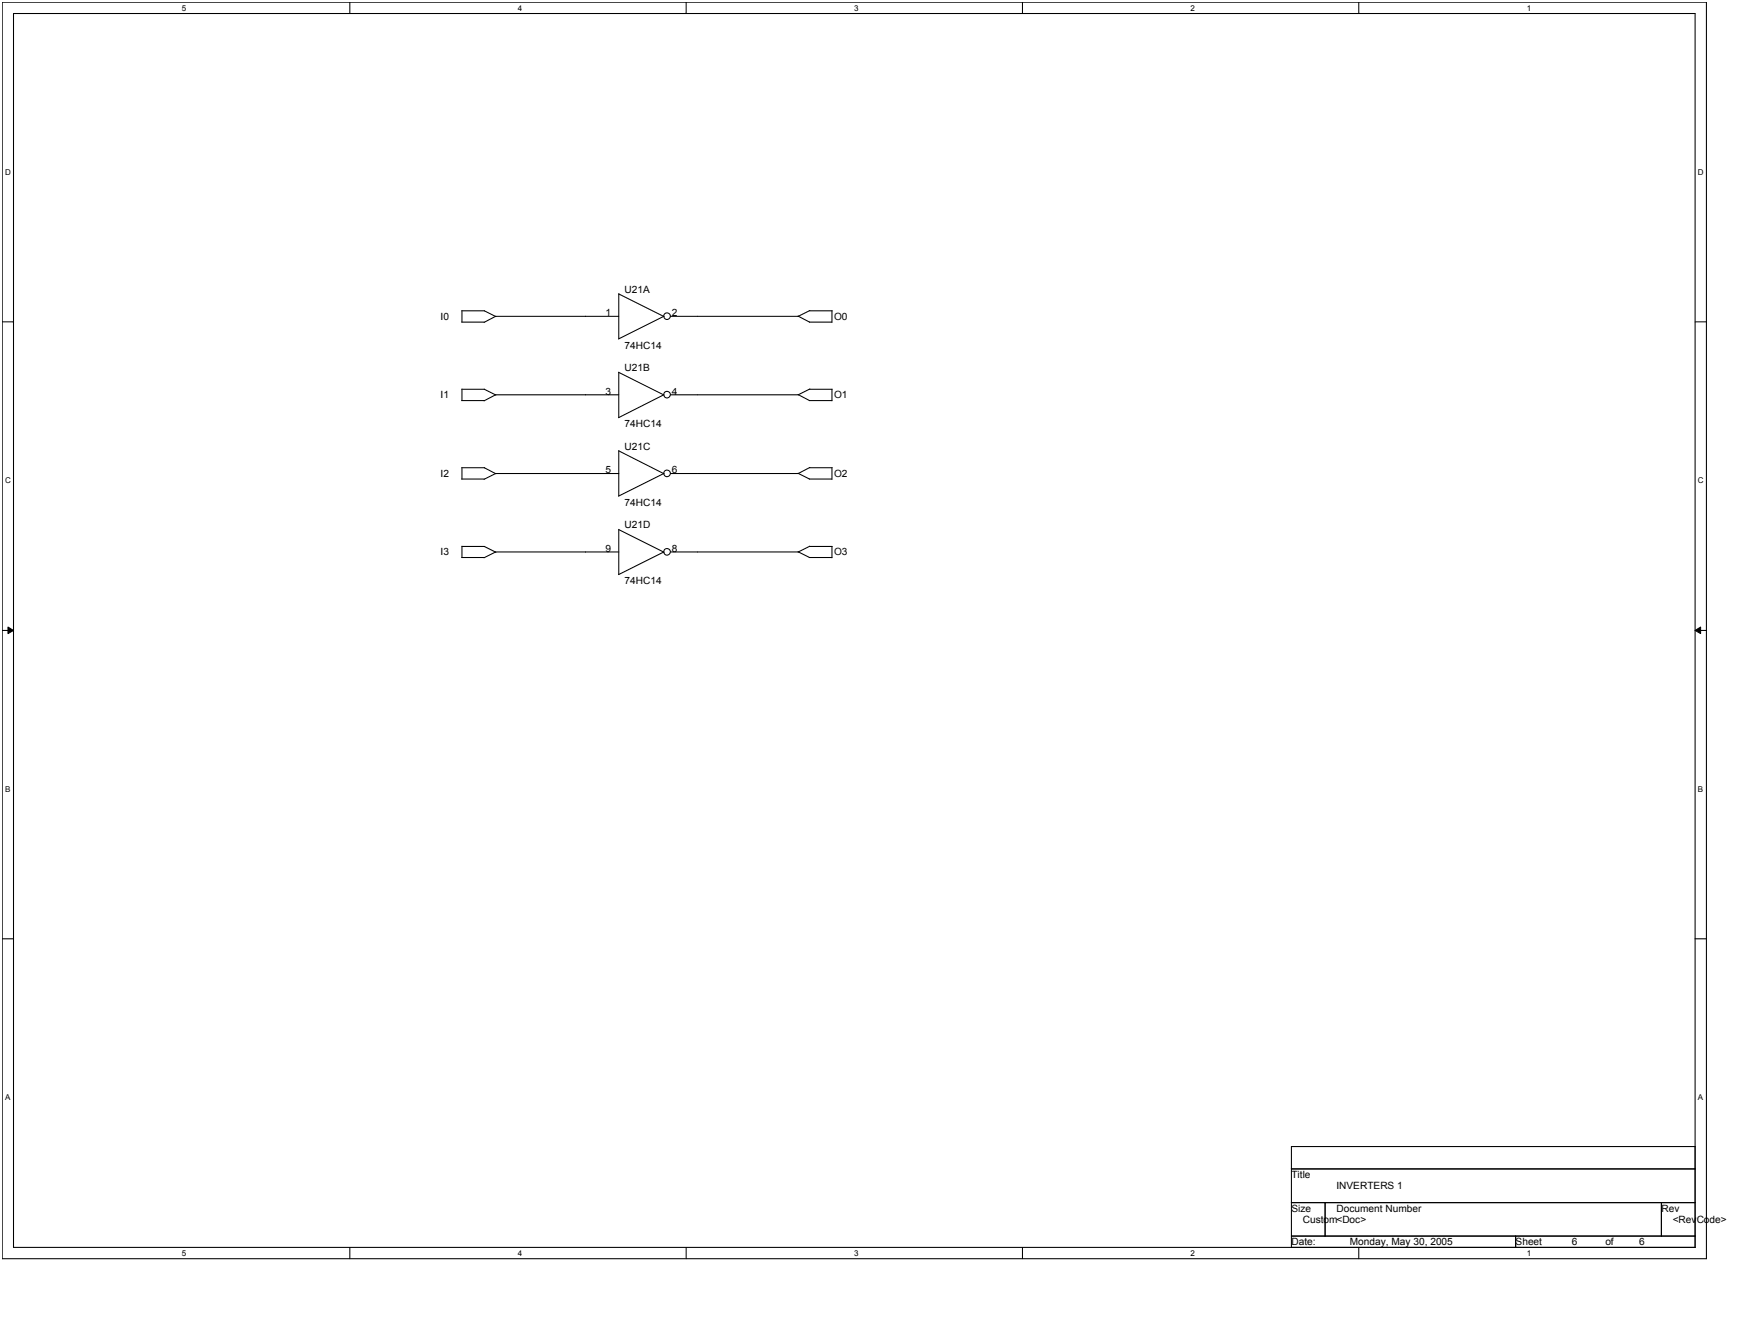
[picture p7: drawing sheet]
<svg xmlns="http://www.w3.org/2000/svg" width="279mm" height="216mm" viewBox="0 0 279 216" stroke-linecap="round" stroke-linejoin="round" font-family="sans-serif">
<path d="M.4 .4h274.1v202h-274.1zM2.2 2.2h270.5v198.3h-270.5z" fill="none" stroke="#000" stroke-width=".17"/>
<g fill="#fff">
<path d="M29.2 .6h.7v1.4h-.7z"/>
<path d="M29.2 200.7h.7v1.4h-.7z"/>
</g>
<path d="M56.3 .4v1.8M56.3 200.5v1.9" fill="none" stroke="#000" stroke-width=".17"/>
<g fill="#fff">
<path d="M83.3 .6h.7v1.4h-.7z"/>
<path d="M83.3 200.7h.7v1.4h-.7z"/>
</g>
<path d="M110.4 .4v1.8M110.4 200.5v1.9" fill="none" stroke="#000" stroke-width=".17"/>
<g fill="#fff">
<path d="M137.4 .6h.7v1.4h-.7z"/>
<path d="M137.4 200.7h.7v1.4h-.7z"/>
</g>
<path d="M164.5 .4v1.8M164.5 200.5v1.9" fill="none" stroke="#000" stroke-width=".17"/>
<g fill="#fff">
<path d="M191.5 .6h.7v1.4h-.7z"/>
<path d="M191.5 200.7h.7v1.4h-.7z"/>
</g>
<path d="M218.6 .4v1.8M218.6 200.5v1.9" fill="none" stroke="#000" stroke-width=".17"/>
<g fill="#fff">
<path d="M245.6 .6h.7v1.4h-.7z"/>
<path d="M245.6 200.7h.7v1.4h-.7z"/>
<path d="M.8 26.9h.9v1.4h-.9z"/>
<path d="M273.1 26.9h.9v1.4h-.9z"/>
<path d="M.8 76.5h.9v1.4h-.9z"/>
<path d="M273.1 76.5h.9v1.4h-.9z"/>
</g>
<path d="M.4 51.7h1.8M272.7 51.7h1.8" fill="none" stroke="#000" stroke-width=".17"/>
<g fill="#fff">
<path d="M.8 126.1h.8v1.4h-.8z"/>
<path d="M273.1 126.1h.8v1.4h-.8z"/>
</g>
<path d="M.4 101.4h1.8M272.7 101.4h1.8" fill="none" stroke="#000" stroke-width=".17"/>
<path d="M1.3 100.8l.9 .6-.9 .5zM272.7 101.4l.8-.6v1.1z" fill="#000"/>
<path d="M1.3 100.8l.9 .6-.9 .5zM272.7 101.4l.8-.6v1.1z" fill="none" stroke="#000" stroke-width=".16"/>
<g fill="#fff">
<path d="M.8 175.7h.8v1.4h-.8z"/>
<path d="M273.1 175.7h.8v1.4h-.8z"/>
</g>
<g fill="none" stroke="#000" stroke-width=".17">
<path d="M74.3 51.8h3.6M74.3 49.9v1.9M74.3 50h3.6M77.9 50l1.9 .9M99.5 59.9l7.3 3.6M99.5 47.2v7.3M99.5 59.8v7.3M99.5 47.3l7.3 3.6M99.5 50.9h-19.8l-1.8 .9M106.8 50.9l-7.3 3.6M107.9 50.9h20.5M128.4 50.8l1.8 1"/>
<path d="M130.2 51.8h3.6M130.2 50h3.7M130.3 49.9l-1.9 1M133.8 50v1.8M74.3 77h3.6M74.3 64.4h3.6M74.3 75.2h3.6M74.3 62.5v1.9M74.3 75.1v1.9M74.3 62.6h3.6M77.9 75.2l1.9 1M77.9 62.6l1.9 .9"/>
<path d="M99.5 72.4v7.3M99.5 63.5h-19.8l-1.8 .9M99.5 72.5l7.3 3.7M99.5 76.1h-19.8l-1.8 1M106.8 63.5l-7.3 3.6M106.8 76.1l-7.3 3.7M107.9 63.5h20.5M107.9 76.1h20.5M128.4 63.4l1.8 1M128.4 76.1l1.8 .9M130.2 77h3.6M130.2 64.4h3.6"/>
<path d="M130.2 75.2h3.7M130.2 62.6h3.7M130.3 62.5l-1.9 1M130.3 75.1l-1.9 1M133.8 62.6v1.8M133.8 75.2v1.9M74.3 89.6h3.6M74.3 87.8v1.8M74.3 87.8h3.6M77.9 87.8l1.9 1M99.5 85.1v7.2M99.5 85.1l7.3 3.7"/>
<path d="M99.5 88.7h-19.8l-1.8 1M106.8 88.7l-7.3 3.7M107.9 88.7h20.5M128.4 88.7l1.8 .9M130.2 89.6h3.6M130.2 87.8h3.7M130.3 87.8l-1.9 .9M133.8 87.8v1.9M.4 150.9h1.8M272.7 150.9h1.8M207.7 184.3h65v16.2h-65zM207.7 187.9h65"/>
<path d="M207.7 193.3h65M207.7 198.7h65M213.1 193.3v5.4M243.8 198.7v1.8M267.2 193.3v5.4"/>
<circle cx="107.3" cy="50.8" r=".54"/>
<circle cx="107.3" cy="63.4" r=".54"/>
<circle cx="107.3" cy="76.1" r=".54"/>
<circle cx="107.3" cy="88.7" r=".54"/>
</g>
<g font-size="1.6">
<text x="100.5" y="47.1">U21A</text>
<text x="70.9" y="51.4">I0</text>
<text x="97.4" y="50.8">1</text>
<text x="108" y="50.8">2</text>
<text x="134.2" y="51.4">O0</text>
<text x="100.5" y="59.7">U21B</text>
<text x="100.5" y="56.1">74HC14</text>
<text x="70.9" y="64">I1</text>
<text x="97.4" y="63.4">3</text>
<text x="108" y="63.4">4</text>
<text x="134.2" y="64">O1</text>
<text x="100.5" y="68.7">74HC14</text>
<text x="70.9" y="76.6">I2</text>
<text x="97.4" y="76.1">5</text>
<text x="100.5" y="72.3">U21C</text>
<text x="108" y="76.1">6</text>
<text x="134.2" y="76.6">O2</text>
<text x="100.5" y="81.3">74HC14</text>
<text x="70.9" y="89.3">I3</text>
<text x="97.4" y="88.7">9</text>
<text x="100.5" y="84.9">U21D</text>
<text x="108" y="88.7">8</text>
<text x="134.2" y="89.3">O3</text>
<text x="100.5" y="93.9">74HC14</text>
<text x="207.7" y="189.4">Title</text>
<text x="215" y="191.1">INVERTERS 1</text>
<text x="207.7" y="194.8">Size</text>
<text x="209.5" y="196.6">Custom&lt;Doc&gt;</text>
<text x="215" y="194.8">Document Number</text>
<text x="267.2" y="194.8">Rev</text>
<text x="269.1" y="196.6">&lt;RevCode&gt;</text>
<text x="207.7" y="200.1">Date:</text>
<text x="217.1" y="200.1">Monday, May 30, 2005</text>
<text x="243.8" y="200.1">Sheet</text>
<text x="252.8" y="200.1">6</text>
<text x="258.2" y="200.1">of</text>
<text x="263.6" y="200.1">6</text>
</g>
<g font-size="1.3">
<text x="29.2" y="1.7">5</text>
<text x="83.3" y="1.7">4</text>
<text x="137.4" y="1.7">3</text>
<text x="191.5" y="1.7">2</text>
<text x="245.6" y="1.7">1</text>
<text x=".8" y="28.1">D</text>
<text x="273.1" y="28.1">D</text>
<text x=".8" y="77.6">C</text>
<text x="273.1" y="77.6">C</text>
<text x=".8" y="127.3">B</text>
<text x="273.1" y="127.3">B</text>
<text x=".8" y="176.8">A</text>
<text x="273.1" y="176.8">A</text>
<text x="29.2" y="201.9">5</text>
<text x="83.3" y="201.9">4</text>
<text x="137.4" y="201.9">3</text>
<text x="191.5" y="201.9">2</text>
<text x="245.6" y="201.9">1</text>
</g>
</svg>
